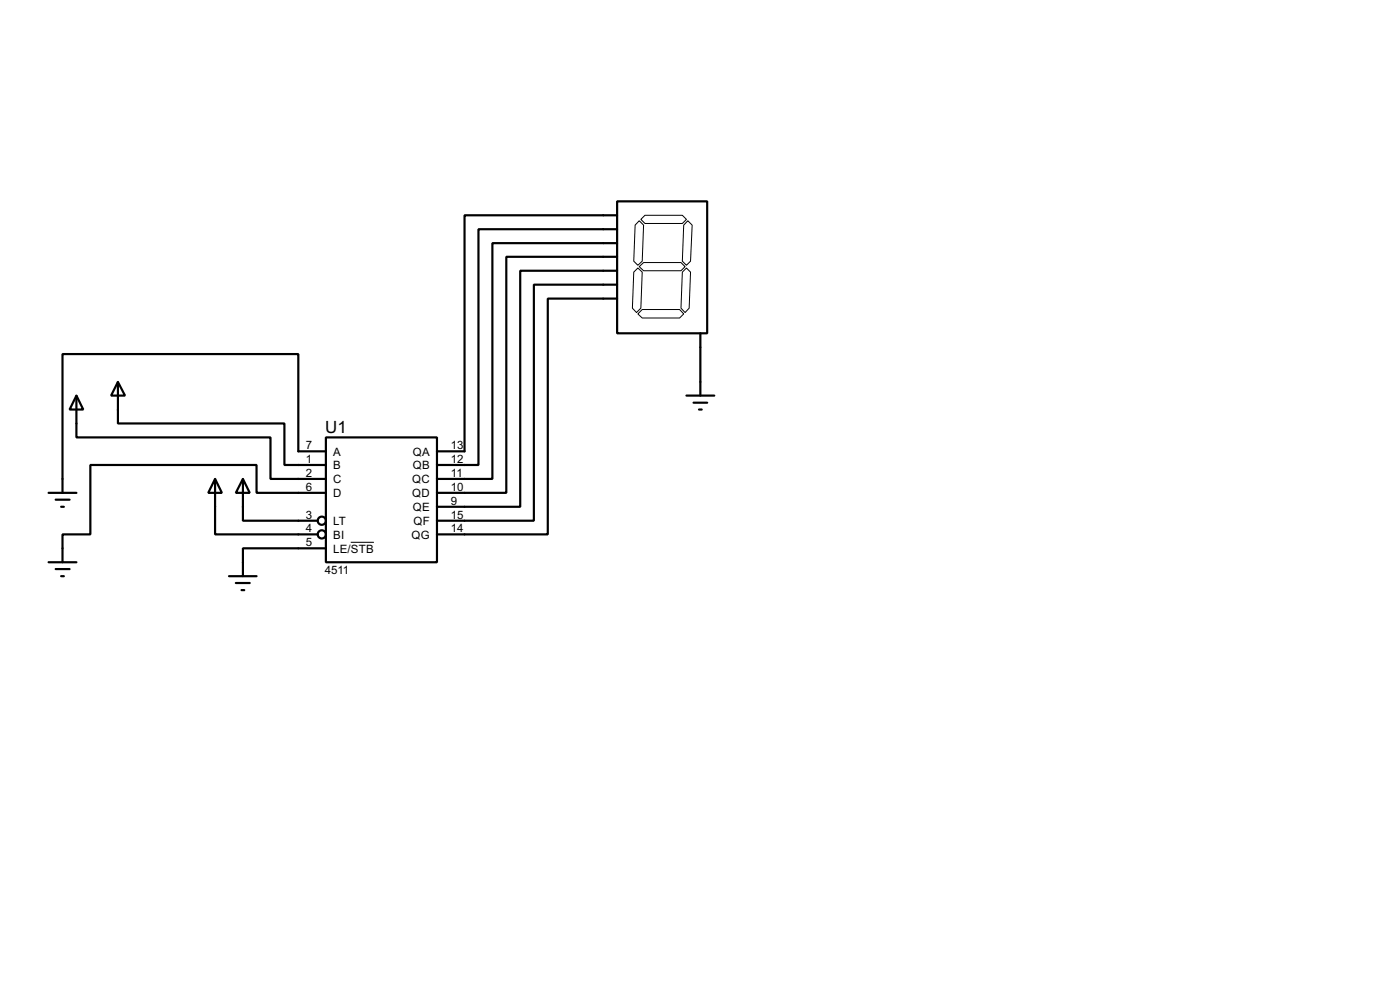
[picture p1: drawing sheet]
<svg xmlns="http://www.w3.org/2000/svg" width="256mm" height="180mm" viewBox="0 0 256 180" stroke-linecap="round" stroke-linejoin="round" font-family="sans-serif">
<g fill="none" stroke="#000" stroke-width=".4">
<path d="M113.1 36.9h16.5v24.1h-16.5zM113.1 39.4h-28v43.2h-5M113.1 42h-25.4v43.1h-7.6M113.1 44.5h-22.9v43.2h-10.1M113.1 47h-20.3v43.2h-12.7M113.1 49.6h-17.8v43.2h-15.2M113.1 52.1h-15.3v43.2h-17.7M113.1 54.7h-12.7v43.1h-20.3M14 72.4l1.3 2.6h-2.5zM14 72.4v7.7h35.6v7.6h10.1M21.6 69.9l1.3 2.5h-2.5zM21.6 69.9v7.6h30.5v7.6h7.6"/>
<path d="M125.8 72.4h5.1M127.1 73.7h2.5M128.1 75h.5M128.3 61v11.4M8.9 90.2h5.1M10.2 91.5h2.6M11.2 92.8h.5M39.4 87.7l1.3 2.5h-2.5zM39.4 87.7v10.1h18.8M44.5 87.7l1.3 2.5h-2.6zM44.5 87.7v7.6h13.7M59.7 80.1h20.4v22.8h-20.4z"/>
<path d="M59.7 82.6h-5v-17.8h-43.2v25.4M59.7 90.2h-12.7v-5.1h-30.4v12.7h-5.1v5.1M8.9 102.9h5.1M10.2 104.2h2.6M11.2 105.5h.5M42 105.5h5M43.2 106.7h2.6M44.3 108h.5M59.7 100.4h-15.2v5.1"/>
<circle cx="58.9" cy="97.8" r=".75"/>
<circle cx="58.9" cy="95.3" r=".75"/>
</g>
<path d="M116.1 49.8l.8-.7 .8 .7-.3 6.6-.8 .8-.7-.8zM116.9 57.5l.8-.8h6.8l.8 .8-.8 .7h-6.8zM117.1 48.8l.8-.7h6.9l.7 .7-.7 .8h-6.9zM117.1 40.4l.8 .8-.2 6.6-.8 .8-.8-.8 .3-6.6zM117.4 40.2l.8-.8h6.8l.8 .8-.8 .7h-6.8zM125 49.8l.8-.7 .7 .7-.2 6.6-.8 .8-.7-.8zM126 40.4l.8 .8-.3 6.6-.7 .8-.8-.8 .3-6.6zM64.3 99.3h4.2" fill="none" stroke="#000" stroke-width=".18"/>
<text font-size="3.5" x="59.6" y="79.3">U1</text>
<g font-size="2.4">
<text x="56.1" y="82.2">7</text>
<text x="61" y="83.4">A</text>
<text x="75.6" y="83.4">QA</text>
<text x="82.6" y="82.2">13</text>
<text x="56.1" y="84.7">1</text>
<text x="56.1" y="87.3">2</text>
<text x="56.1" y="89.8">6</text>
<text x="61" y="85.9">B</text>
<text x="61" y="88.5">C</text>
<text x="75.5" y="88.5">QC</text>
<text x="75.6" y="85.9">QB</text>
<text x="82.6" y="84.7">12</text>
<text x="82.6" y="87.3">11</text>
<text x="82.6" y="89.8">10</text>
<text x="56.1" y="94.9">3</text>
<text x="61" y="91">D</text>
<text x="75.5" y="91">QD</text>
<text x="75.6" y="93.6">QE</text>
<text x="82.6" y="92.4">9</text>
<text x="82.6" y="94.9">15</text>
<text x="56.1" y="97.4">4</text>
<text x="56.1" y="100">5</text>
<text x="61" y="96.1">LT</text>
<text x="61" y="98.6">BI</text>
<text x="61" y="101.2">LE/STB</text>
<text x="75.4" y="98.6">QG</text>
<text x="75.7" y="96.1">QF</text>
<text x="82.6" y="97.4">14</text>
<text x="59.5" y="105.1">4511</text>
</g>
</svg>
